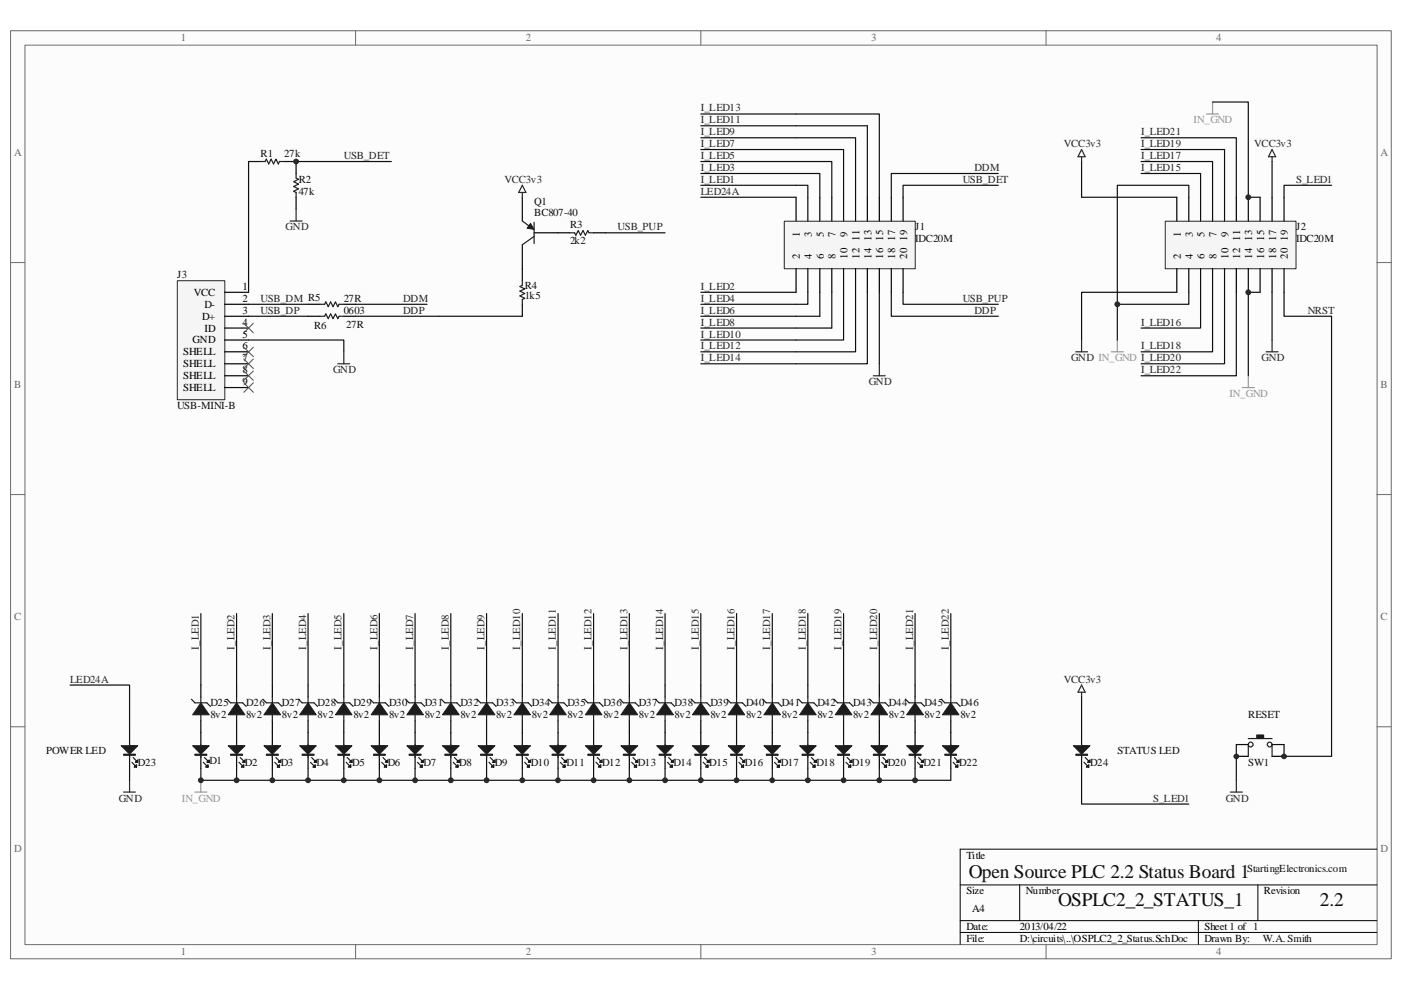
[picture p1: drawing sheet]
# Altium project OSPLC2_2_STATUS.PrjPCB
1 sheet, 57 parts. Net scope: global (net labels, ports and power ports of the same name join across sheets).
Board file: OSPLC2_2_STATUS.PcbDoc

## Sheet OSPLC2_2_Status.SchDoc
size 294 x 198 mm

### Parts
D1  LED  [1206_LED]  (value not drawn)
D2  LED  [1206_LED]  (value not drawn)
D3  LED  [1206_LED]  (value not drawn)
D4  LED  [1206_LED]  (value not drawn)
D5  LED  [1206_LED]  (value not drawn)
D6  LED  [1206_LED]  (value not drawn)
D7  LED  [1206_LED]  (value not drawn)
D8  LED  [1206_LED]  (value not drawn)
D9  LED  [1206_LED]  (value not drawn)
D10  LED  [1206_LED]  (value not drawn)
D11  LED  [1206_LED]  (value not drawn)
D12  LED  [1206_LED]  (value not drawn)
D13  LED  [1206_LED]  (value not drawn)
D14  LED  [1206_LED]  (value not drawn)
D15  LED  [1206_LED]  (value not drawn)
D16  LED  [1206_LED]  (value not drawn)
D17  LED  [1206_LED]  (value not drawn)
D18  LED  [1206_LED]  (value not drawn)
D19  LED  [1206_LED]  (value not drawn)
D20  LED  [1206_LED]  (value not drawn)
D21  LED  [1206_LED]  (value not drawn)
D22  LED  [1206_LED]  (value not drawn)
D23  LED  [1206_LED]  (value not drawn)
D24  LED  [1206_LED]  (value not drawn)
D25  8v2  [MELF-R2/X1.6]
D26  8v2  [MELF-R2/X1.6]
D27  8v2  [MELF-R2/X1.6]
D28  8v2  [MELF-R2/X1.6]
D29  8v2  [MELF-R2/X1.6]
D30  8v2  [MELF-R2/X1.6]
D31  8v2  [MELF-R2/X1.6]
D32  8v2  [MELF-R2/X1.6]
D33  8v2  [MELF-R2/X1.6]
D34  8v2  [MELF-R2/X1.6]
D35  8v2  [MELF-R2/X1.6]
D36  8v2  [MELF-R2/X1.6]
D37  8v2  [MELF-R2/X1.6]
D38  8v2  [MELF-R2/X1.6]
D39  8v2  [MELF-R2/X1.6]
D40  8v2  [MELF-R2/X1.6]
D41  8v2  [MELF-R2/X1.6]
D42  8v2  [MELF-R2/X1.6]
D43  8v2  [MELF-R2/X1.6]
D44  8v2  [MELF-R2/X1.6]
D45  8v2  [MELF-R2/X1.6]
D46  8v2  [MELF-R2/X1.6]
J1  IDC20M  [IDC_20M_BOX]
J2  IDC20M  [IDC_20M_BOX]
J3  USB-MINI-B  [USB_MINI]
Q1  BC807-40  [SO-G3/Y1]
R1  value 27k  [0805]  (hidden comment: 0805)
R2  value 47k  [0805]  (hidden comment: 0805)
R3  value 2k2  [0805]  (hidden comment: 0805)
R4  value 1k5  [0805]  (hidden comment: 0805)
R5  value 27R  [0603]  (hidden comment: 0603)
R6  0603  value 27R  [0603]
SW1  DTSMW-66  [DTSMW-66]  (value not drawn)

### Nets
GND: D23.2 J1.16 J2.2 J2.18 J3.5(GND) R2.1 SW1.1(SW1) SW1.2(SW2)
IN_GND: D1.2 D2.2 D3.2 D4.2 D5.2 D6.2 D7.2 D8.2 D9.2 D10.2 D11.2 D12.2 D13.2 D14.2 D15.2 D16.2 D17.2 D18.2 D19.2 D20.2 D21.2 D22.2 J2.3 J2.4 J2.13 J2.14 J2.15 J2.16
VCC3v3: D24.1 J2.1 J2.17 Q1.2(E)
DDM: J1.17 R5.2
DDP: J1.18 R4.1 R6.2
I_LED1: D25.2(C) J1.3
I_LED2: D26.2(C) J1.2
I_LED3: D27.2(C) J1.5
I_LED4: D28.2(C) J1.4
I_LED5: D29.2(C) J1.7
I_LED6: D30.2(C) J1.6
I_LED7: D31.2(C) J1.9
I_LED8: D32.2(C) J1.8
I_LED9: D33.2(C) J1.11
I_LED10: D34.2(C) J1.10
I_LED11: D35.2(C) J1.13
I_LED12: D36.2(C) J1.12
I_LED13: D37.2(C) J1.15
I_LED14: D38.2(C) J1.14
I_LED15: D39.2(C) J2.5
I_LED16: D40.2(C) J2.6
I_LED17: D41.2(C) J2.7
I_LED18: D42.2(C) J2.8
I_LED19: D43.2(C) J2.9
I_LED20: D44.2(C) J2.10
I_LED21: D45.2(C) J2.11
I_LED22: D46.2(C) J2.12
LED24A: D23.1 J1.1
NRST: J2.20 SW1.3 SW1.4
S_LED1: D24.2 J2.19
USB_DET: J1.19 R1.2 R2.2
USB_DM: J3.2(D-) R5.1
USB_DP: J3.3(D+) R6.1
USB_PUP: J1.20 R3.1
NetD1_1: D1.1 D25.1(A)
NetD2_1: D2.1 D26.1(A)
NetD3_1: D3.1 D27.1(A)
NetD4_1: D4.1 D28.1(A)
NetD5_1: D5.1 D29.1(A)
NetD6_1: D6.1 D30.1(A)
NetD7_1: D7.1 D31.1(A)
NetD8_1: D8.1 D32.1(A)
NetD9_1: D9.1 D33.1(A)
NetD10_1: D10.1 D34.1(A)
NetD11_1: D11.1 D35.1(A)
NetD12_1: D12.1 D36.1(A)
NetD13_1: D13.1 D37.1(A)
NetD14_1: D14.1 D38.1(A)
NetD15_1: D15.1 D39.1(A)
NetD16_1: D16.1 D40.1(A)
NetD17_1: D17.1 D41.1(A)
NetD18_1: D18.1 D42.1(A)
NetD19_1: D19.1 D43.1(A)
NetD20_1: D20.1 D44.1(A)
NetD21_1: D21.1 D45.1(A)
NetD22_1: D22.1 D46.1(A)
NetJ3_1: J3.1(VCC) R1.1
NetQ1_1: Q1.1(B) R3.2
NetQ1_3: Q1.3(C) R4.2

Not connected (* = marked no-connect by the designer): J3 4(ID)* 6(SHELL)* 7(SHELL)* 8(SHELL)* 9(SHELL)*

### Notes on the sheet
- (near SW1) RESET
- (near D23) POWER LED
- (near D24) STATUS LED
- Open Source PLC 2.2 Status Board 1
- OSPLC2_2_STATUS_1
- StartingElectronics.com
- 2.2
- 1
- W.A. Smith
